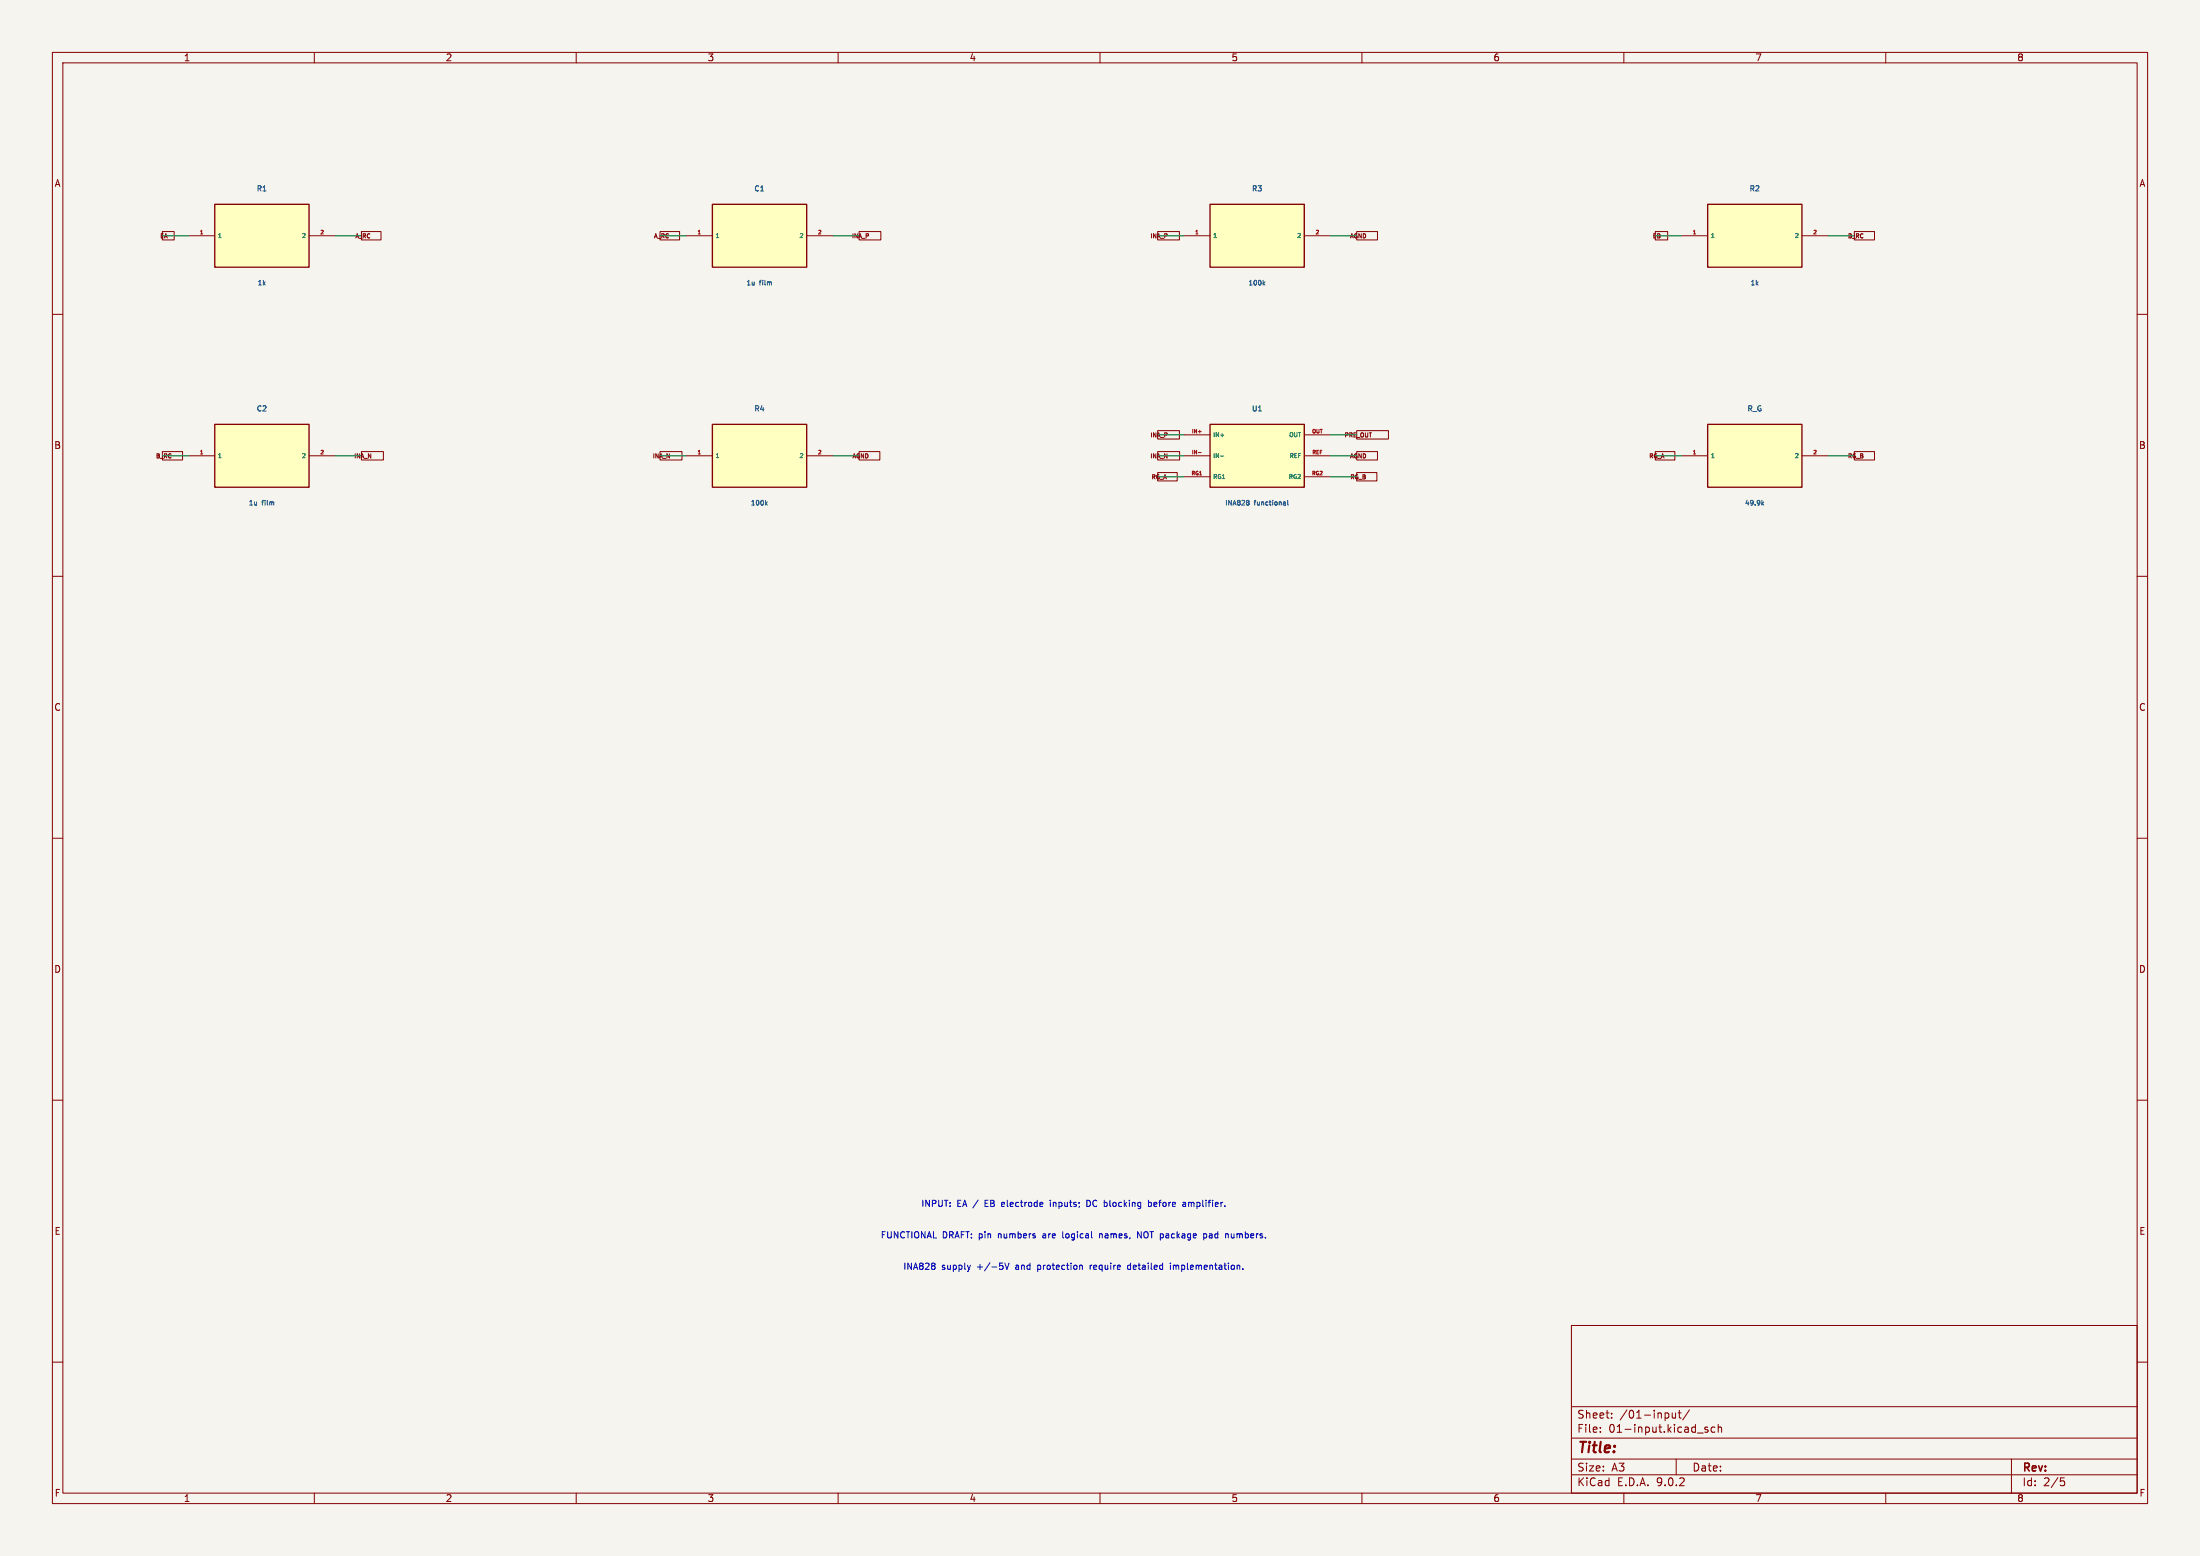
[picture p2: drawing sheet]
(kicad_sch (version 20250114) (generator "eeschema") (paper "A3")
(lib_symbols (symbol "Draft:R" (pin_names (offset 0.5)) (in_bom yes) (on_board yes)
(property "Reference" "U" (at 0 9 0) (effects (font (size 1 1))))
(property "Value" "R" (at 0 7 0) (effects (font (size 1 1))))
(symbol "R_0_1" (rectangle (start -9 6) (end 9 -6) (stroke (width 0.254) (type default)) (fill (type background))))
(symbol "R_1_1"
(pin passive line (at -14 0 0) (length 5) (name "1" (effects (font (size 0.8 0.8)))) (number "1" (effects (font (size 0.7 0.7)))))
(pin passive line (at 14 0 180) (length 5) (name "2" (effects (font (size 0.8 0.8)))) (number "2" (effects (font (size 0.7 0.7)))))))(symbol "Draft:C" (pin_names (offset 0.5)) (in_bom yes) (on_board yes)
(property "Reference" "U" (at 0 9 0) (effects (font (size 1 1))))
(property "Value" "C" (at 0 7 0) (effects (font (size 1 1))))
(symbol "C_0_1" (rectangle (start -9 6) (end 9 -6) (stroke (width 0.254) (type default)) (fill (type background))))
(symbol "C_1_1"
(pin passive line (at -14 0 0) (length 5) (name "1" (effects (font (size 0.8 0.8)))) (number "1" (effects (font (size 0.7 0.7)))))
(pin passive line (at 14 0 180) (length 5) (name "2" (effects (font (size 0.8 0.8)))) (number "2" (effects (font (size 0.7 0.7)))))))(symbol "Draft:OP" (pin_names (offset 0.5)) (in_bom yes) (on_board yes)
(property "Reference" "U" (at 0 9 0) (effects (font (size 1 1))))
(property "Value" "OP" (at 0 7 0) (effects (font (size 1 1))))
(symbol "OP_0_1" (rectangle (start -9 6) (end 9 -6) (stroke (width 0.254) (type default)) (fill (type background))))
(symbol "OP_1_1"
(pin passive line (at -14 3 0) (length 5) (name "+" (effects (font (size 0.8 0.8)))) (number "+" (effects (font (size 0.7 0.7)))))
(pin passive line (at -14 -3 0) (length 5) (name "-" (effects (font (size 0.8 0.8)))) (number "-" (effects (font (size 0.7 0.7)))))
(pin passive line (at 14 0 180) (length 5) (name "OUT" (effects (font (size 0.8 0.8)))) (number "OUT" (effects (font (size 0.7 0.7)))))))(symbol "Draft:INA" (pin_names (offset 0.5)) (in_bom yes) (on_board yes)
(property "Reference" "U" (at 0 9 0) (effects (font (size 1 1))))
(property "Value" "INA" (at 0 7 0) (effects (font (size 1 1))))
(symbol "INA_0_1" (rectangle (start -9 6) (end 9 -6) (stroke (width 0.254) (type default)) (fill (type background))))
(symbol "INA_1_1"
(pin passive line (at -14 4 0) (length 5) (name "IN+" (effects (font (size 0.8 0.8)))) (number "IN+" (effects (font (size 0.7 0.7)))))
(pin passive line (at -14 0 0) (length 5) (name "IN-" (effects (font (size 0.8 0.8)))) (number "IN-" (effects (font (size 0.7 0.7)))))
(pin passive line (at -14 -4 0) (length 5) (name "RG1" (effects (font (size 0.8 0.8)))) (number "RG1" (effects (font (size 0.7 0.7)))))
(pin passive line (at 14 4 180) (length 5) (name "OUT" (effects (font (size 0.8 0.8)))) (number "OUT" (effects (font (size 0.7 0.7)))))
(pin passive line (at 14 0 180) (length 5) (name "REF" (effects (font (size 0.8 0.8)))) (number "REF" (effects (font (size 0.7 0.7)))))
(pin passive line (at 14 -4 180) (length 5) (name "RG2" (effects (font (size 0.8 0.8)))) (number "RG2" (effects (font (size 0.7 0.7)))))))(symbol "Draft:PORT" (pin_names (offset 0.5)) (in_bom yes) (on_board yes)
(property "Reference" "U" (at 0 9 0) (effects (font (size 1 1))))
(property "Value" "PORT" (at 0 7 0) (effects (font (size 1 1))))
(symbol "PORT_0_1" (rectangle (start -9 6) (end 9 -6) (stroke (width 0.254) (type default)) (fill (type background))))
(symbol "PORT_1_1"
(pin passive line (at -14 0 0) (length 5) (name "PIN" (effects (font (size 0.8 0.8)))) (number "PIN" (effects (font (size 0.7 0.7))))))))
(symbol (lib_id "Draft:R") (at 50 45 0) (unit 1) (in_bom yes) (on_board yes) (dnp no) (property "Reference" "R1" (at 50 36 0) (effects (font (size 1 1)))) (property "Value" "1k" (at 50 54 0) (effects (font (size 0.9 0.9)))))
(wire (pts (xy 36 45) (xy 31 45)) (stroke (width 0) (type default)))
(global_label "EA" (shape passive) (at 31 45 0) (effects (font (size 0.8 0.8))))
(wire (pts (xy 64 45) (xy 69 45)) (stroke (width 0) (type default)))
(global_label "A_RC" (shape passive) (at 69 45 180) (effects (font (size 0.8 0.8))))
(symbol (lib_id "Draft:C") (at 145 45 0) (unit 1) (in_bom yes) (on_board yes) (dnp no) (property "Reference" "C1" (at 145 36 0) (effects (font (size 1 1)))) (property "Value" "1u film" (at 145 54 0) (effects (font (size 0.9 0.9)))))
(wire (pts (xy 131 45) (xy 126 45)) (stroke (width 0) (type default)))
(global_label "A_RC" (shape passive) (at 126 45 0) (effects (font (size 0.8 0.8))))
(wire (pts (xy 159 45) (xy 164 45)) (stroke (width 0) (type default)))
(global_label "INA_P" (shape passive) (at 164 45 180) (effects (font (size 0.8 0.8))))
(symbol (lib_id "Draft:R") (at 240 45 0) (unit 1) (in_bom yes) (on_board yes) (dnp no) (property "Reference" "R3" (at 240 36 0) (effects (font (size 1 1)))) (property "Value" "100k" (at 240 54 0) (effects (font (size 0.9 0.9)))))
(wire (pts (xy 226 45) (xy 221 45)) (stroke (width 0) (type default)))
(global_label "INA_P" (shape passive) (at 221 45 0) (effects (font (size 0.8 0.8))))
(wire (pts (xy 254 45) (xy 259 45)) (stroke (width 0) (type default)))
(global_label "AGND" (shape passive) (at 259 45 180) (effects (font (size 0.8 0.8))))
(symbol (lib_id "Draft:R") (at 335 45 0) (unit 1) (in_bom yes) (on_board yes) (dnp no) (property "Reference" "R2" (at 335 36 0) (effects (font (size 1 1)))) (property "Value" "1k" (at 335 54 0) (effects (font (size 0.9 0.9)))))
(wire (pts (xy 321 45) (xy 316 45)) (stroke (width 0) (type default)))
(global_label "EB" (shape passive) (at 316 45 0) (effects (font (size 0.8 0.8))))
(wire (pts (xy 349 45) (xy 354 45)) (stroke (width 0) (type default)))
(global_label "B_RC" (shape passive) (at 354 45 180) (effects (font (size 0.8 0.8))))
(symbol (lib_id "Draft:C") (at 50 87 0) (unit 1) (in_bom yes) (on_board yes) (dnp no) (property "Reference" "C2" (at 50 78 0) (effects (font (size 1 1)))) (property "Value" "1u film" (at 50 96 0) (effects (font (size 0.9 0.9)))))
(wire (pts (xy 36 87) (xy 31 87)) (stroke (width 0) (type default)))
(global_label "B_RC" (shape passive) (at 31 87 0) (effects (font (size 0.8 0.8))))
(wire (pts (xy 64 87) (xy 69 87)) (stroke (width 0) (type default)))
(global_label "INA_N" (shape passive) (at 69 87 180) (effects (font (size 0.8 0.8))))
(symbol (lib_id "Draft:R") (at 145 87 0) (unit 1) (in_bom yes) (on_board yes) (dnp no) (property "Reference" "R4" (at 145 78 0) (effects (font (size 1 1)))) (property "Value" "100k" (at 145 96 0) (effects (font (size 0.9 0.9)))))
(wire (pts (xy 131 87) (xy 126 87)) (stroke (width 0) (type default)))
(global_label "INA_N" (shape passive) (at 126 87 0) (effects (font (size 0.8 0.8))))
(wire (pts (xy 159 87) (xy 164 87)) (stroke (width 0) (type default)))
(global_label "AGND" (shape passive) (at 164 87 180) (effects (font (size 0.8 0.8))))
(symbol (lib_id "Draft:INA") (at 240 87 0) (unit 1) (in_bom yes) (on_board yes) (dnp no) (property "Reference" "U1" (at 240 78 0) (effects (font (size 1 1)))) (property "Value" "INA828 functional" (at 240 96 0) (effects (font (size 0.9 0.9)))))
(wire (pts (xy 226 83) (xy 221 83)) (stroke (width 0) (type default)))
(global_label "INA_P" (shape passive) (at 221 83 0) (effects (font (size 0.8 0.8))))
(wire (pts (xy 226 87) (xy 221 87)) (stroke (width 0) (type default)))
(global_label "INA_N" (shape passive) (at 221 87 0) (effects (font (size 0.8 0.8))))
(wire (pts (xy 226 91) (xy 221 91)) (stroke (width 0) (type default)))
(global_label "RG_A" (shape passive) (at 221 91 0) (effects (font (size 0.8 0.8))))
(wire (pts (xy 254 83) (xy 259 83)) (stroke (width 0) (type default)))
(global_label "PRE_OUT" (shape passive) (at 259 83 180) (effects (font (size 0.8 0.8))))
(wire (pts (xy 254 87) (xy 259 87)) (stroke (width 0) (type default)))
(global_label "AGND" (shape passive) (at 259 87 180) (effects (font (size 0.8 0.8))))
(wire (pts (xy 254 91) (xy 259 91)) (stroke (width 0) (type default)))
(global_label "RG_B" (shape passive) (at 259 91 180) (effects (font (size 0.8 0.8))))
(symbol (lib_id "Draft:R") (at 335 87 0) (unit 1) (in_bom yes) (on_board yes) (dnp no) (property "Reference" "R_G" (at 335 78 0) (effects (font (size 1 1)))) (property "Value" "49.9k" (at 335 96 0) (effects (font (size 0.9 0.9)))))
(wire (pts (xy 321 87) (xy 316 87)) (stroke (width 0) (type default)))
(global_label "RG_A" (shape passive) (at 316 87 0) (effects (font (size 0.8 0.8))))
(wire (pts (xy 349 87) (xy 354 87)) (stroke (width 0) (type default)))
(global_label "RG_B" (shape passive) (at 354 87 180) (effects (font (size 0.8 0.8))))
(text "INPUT: EA / EB electrode inputs; DC blocking before amplifier." (at 205 230 0) (effects (font (size 1.2 1.2))))
(text "FUNCTIONAL DRAFT: pin numbers are logical names, NOT package pad numbers." (at 205 236 0) (effects (font (size 1.2 1.2))))
(text "INA828 supply +/-5V and protection require detailed implementation." (at 205 242 0) (effects (font (size 1.2 1.2)))))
